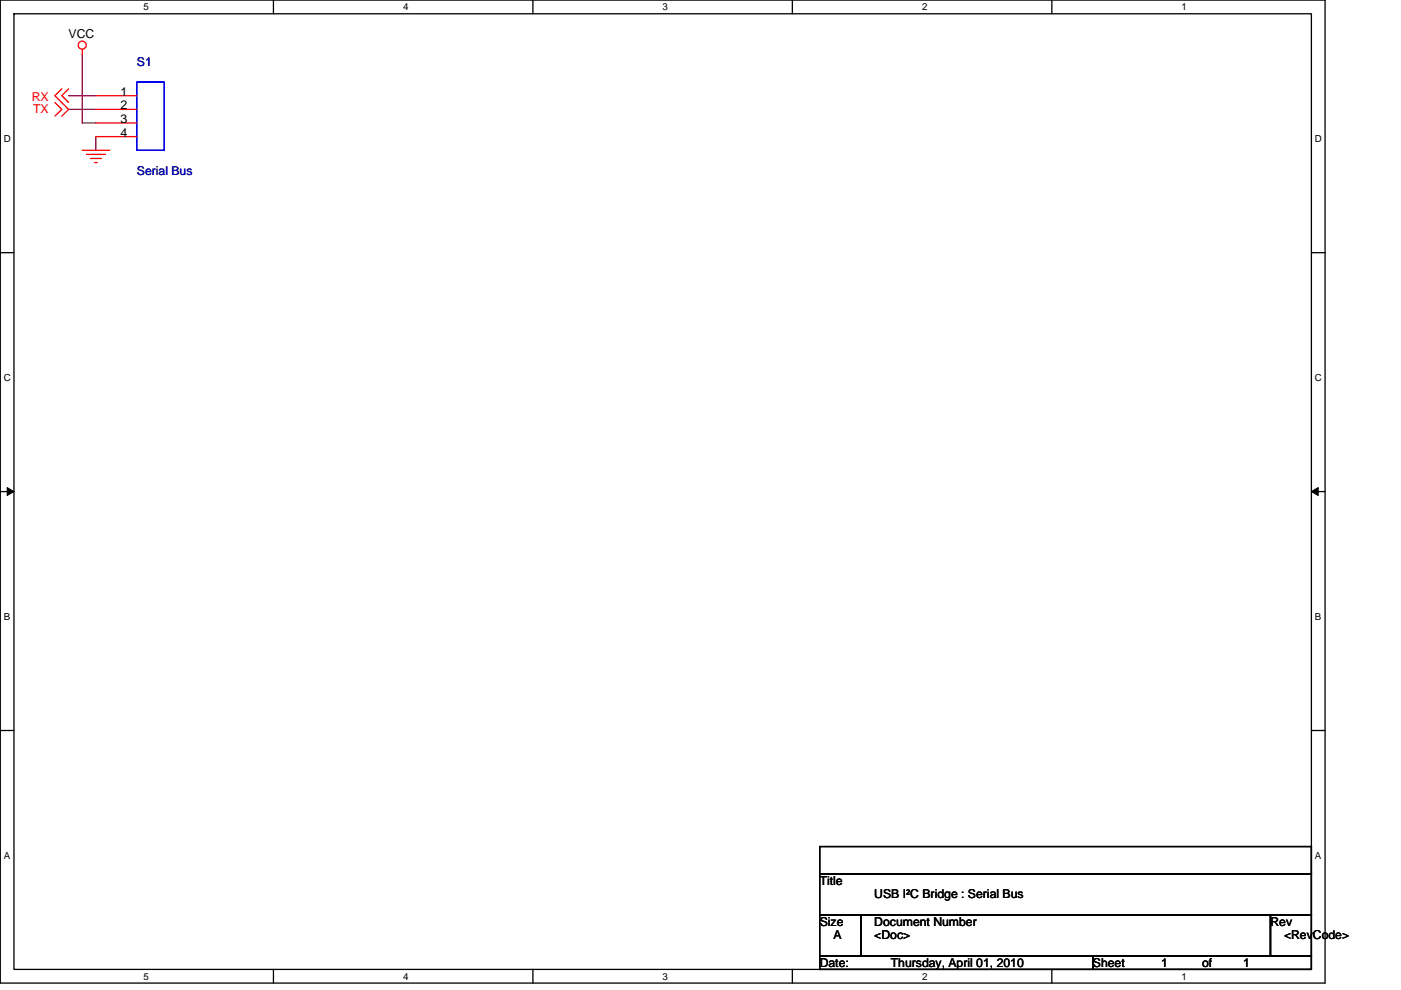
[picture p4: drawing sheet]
<svg xmlns="http://www.w3.org/2000/svg" width="297mm" height="210mm" viewBox="0 0 297 210" stroke-linecap="round" stroke-linejoin="round" font-family="sans-serif">
<path d="M.1 0h280.8v208.5h-280.8zM3 2.9h275v202.7h-275z" fill="none" stroke="#000" stroke-width=".28"/>
<g fill="#fff">
<path d="M30.5 .3h1.1v2.3h-1.1z"/>
<path d="M30.5 205.9h1.1v2.3h-1.1z"/>
</g>
<path d="M58 0v2.9M58 205.6v2.9" fill="none" stroke="#000" stroke-width=".28"/>
<g fill="#fff">
<path d="M85.5 .3h1.1v2.3h-1.1z"/>
<path d="M85.5 205.9h1.1v2.3h-1.1z"/>
</g>
<path d="M113 0v2.9M113 205.6v2.9" fill="none" stroke="#000" stroke-width=".28"/>
<g fill="#fff">
<path d="M140.5 .3h1.1v2.3h-1.1z"/>
<path d="M140.5 205.9h1.1v2.3h-1.1z"/>
</g>
<path d="M168 0v2.9M168 205.6v2.9" fill="none" stroke="#000" stroke-width=".28"/>
<g fill="#fff">
<path d="M195.5 .3h1.2v2.3h-1.2z"/>
<path d="M195.5 205.9h1.2v2.3h-1.2z"/>
</g>
<path d="M223 0v2.9M223 205.6v2.9" fill="none" stroke="#000" stroke-width=".28"/>
<g fill="#fff">
<path d="M250.5 .3h1.2v2.3h-1.2z"/>
<path d="M250.5 205.9h1.2v2.3h-1.2z"/>
<path d="M.8 28.3h1.5v2.3h-1.5z"/>
<path d="M278.8 28.3h1.5v2.3h-1.5z"/>
<path d="M.8 78.9h1.5v2.3h-1.5z"/>
<path d="M278.8 78.9h1.5v2.3h-1.5z"/>
</g>
<path d="M.1 53.6h2.9M278 53.6h2.9" fill="none" stroke="#000" stroke-width=".28"/>
<g fill="#fff">
<path d="M.8 129.6h1.4v2.3h-1.4z"/>
<path d="M278.8 129.6h1.4v2.3h-1.4z"/>
</g>
<path d="M.1 104.3h2.9M278 104.3h2.9" fill="none" stroke="#000" stroke-width=".28"/>
<path d="M1.5 103.4l1.5 .9-1.5 .8zM278 104.3l1.5-.9v1.7z" fill="#000" stroke="#000" stroke-width=".21"/>
<g fill="#fff">
<path d="M.8 180.3h1.4v2.3h-1.4z"/>
<path d="M278.8 180.3h1.4v2.3h-1.4z"/>
</g>
<path d="M.1 154.9h2.9M278 154.9h2.9M173.8 179.6h104.2v5.7h-104.2zM173.8 194h8.7v8.7h-8.7zM173.8 185.3h104.2v8.7h-104.2zM182.5 194h86.9v8.7h-86.9zM269.4 194h8.6v8.7h-8.6zM173.8 202.7h57.9v2.9h-57.9zM231.7 202.7h46.3v2.9h-46.3z" fill="none" stroke="#000" stroke-width=".28"/>
<path d="M17.4 11.6v14.5h2.9M14.5 23.2h5.8M14.5 20.3h5.8M20.3 29v2.9" fill="none" stroke="#800040" stroke-width=".28"/>
<g fill="none" stroke="#f00" stroke-width=".28">
<path d="M13.1 18.8l-1.5 1.5 2.9 2.9-1.4 1.4M14.5 18.8l-1.4 1.5 1.4 1.4M17.4 10.5v1.1M11.6 21.7l1.5 1.5-1.5 1.4M17.4 31.9h5.8M18.3 32.7h4.1M19.2 33.6h2.3M20 34.5h.6M20.3 20.3h8.7M20.3 23.2h8.7M20.3 26.1h8.7M20.3 29h8.7"/>
<circle cx="17.4" cy="9.6" r=".86"/>
</g>
<path d="M29 17.4h5.8v14.5h-5.8z" fill="none" stroke="#00f" stroke-width=".28"/>
<g font-size="2.6">
<text x="14.5" y="8.1">VCC</text>
<text x="25.5" y="20.3">1</text>
<text x="25.5" y="23.2">2</text>
<text x="25.5" y="26.1">3</text>
<text x="25.5" y="29">4</text>
<text x="173.8" y="187.7">Title</text>
<text x="185.4" y="190.6">USB I²C Bridge : Serial Bus</text>
<text x="173.8" y="196.4">Size</text>
<text x="185.4" y="196.4">Document Number</text>
<text x="269.4" y="196.4">Rev</text>
<text x="176.7" y="199.3">A</text>
<text x="185.4" y="199.3">&lt;Doc&gt;</text>
<text x="272.2" y="199.3">&lt;RevCode&gt;</text>
<text x="173.8" y="205">Date:</text>
<text x="188.9" y="205">Thursday, April 01, 2010</text>
<text x="231.7" y="205">Sheet</text>
<text x="246.2" y="205">1</text>
<text x="254.9" y="205">of</text>
<text x="263.6" y="205">1</text>
</g>
<g font-size="2.6" fill="#000080">
<text x="29" y="13.9">S1</text>
<text x="29" y="37.1">Serial Bus</text>
</g>
<g font-size="2.6" fill="#f00">
<text x="6.7" y="21.5">RX</text>
<text x="7" y="24.1">TX</text>
</g>
<g font-size="2.1">
<text x="30.5" y="2.2">5</text>
<text x="85.5" y="2.2">4</text>
<text x="140.5" y="2.2">3</text>
<text x="195.5" y="2.2">2</text>
<text x="250.5" y="2.2">1</text>
<text x=".8" y="30.1">D</text>
<text x="278.8" y="30.1">D</text>
<text x=".8" y="80.8">C</text>
<text x="278.8" y="80.8">C</text>
<text x=".8" y="131.4">B</text>
<text x="278.8" y="131.4">B</text>
<text x=".8" y="182.1">A</text>
<text x="278.8" y="182.1">A</text>
<text x="30.5" y="207.8">5</text>
<text x="85.5" y="207.8">4</text>
<text x="140.5" y="207.8">3</text>
<text x="195.5" y="207.8">2</text>
<text x="250.5" y="207.8">1</text>
</g>
</svg>
